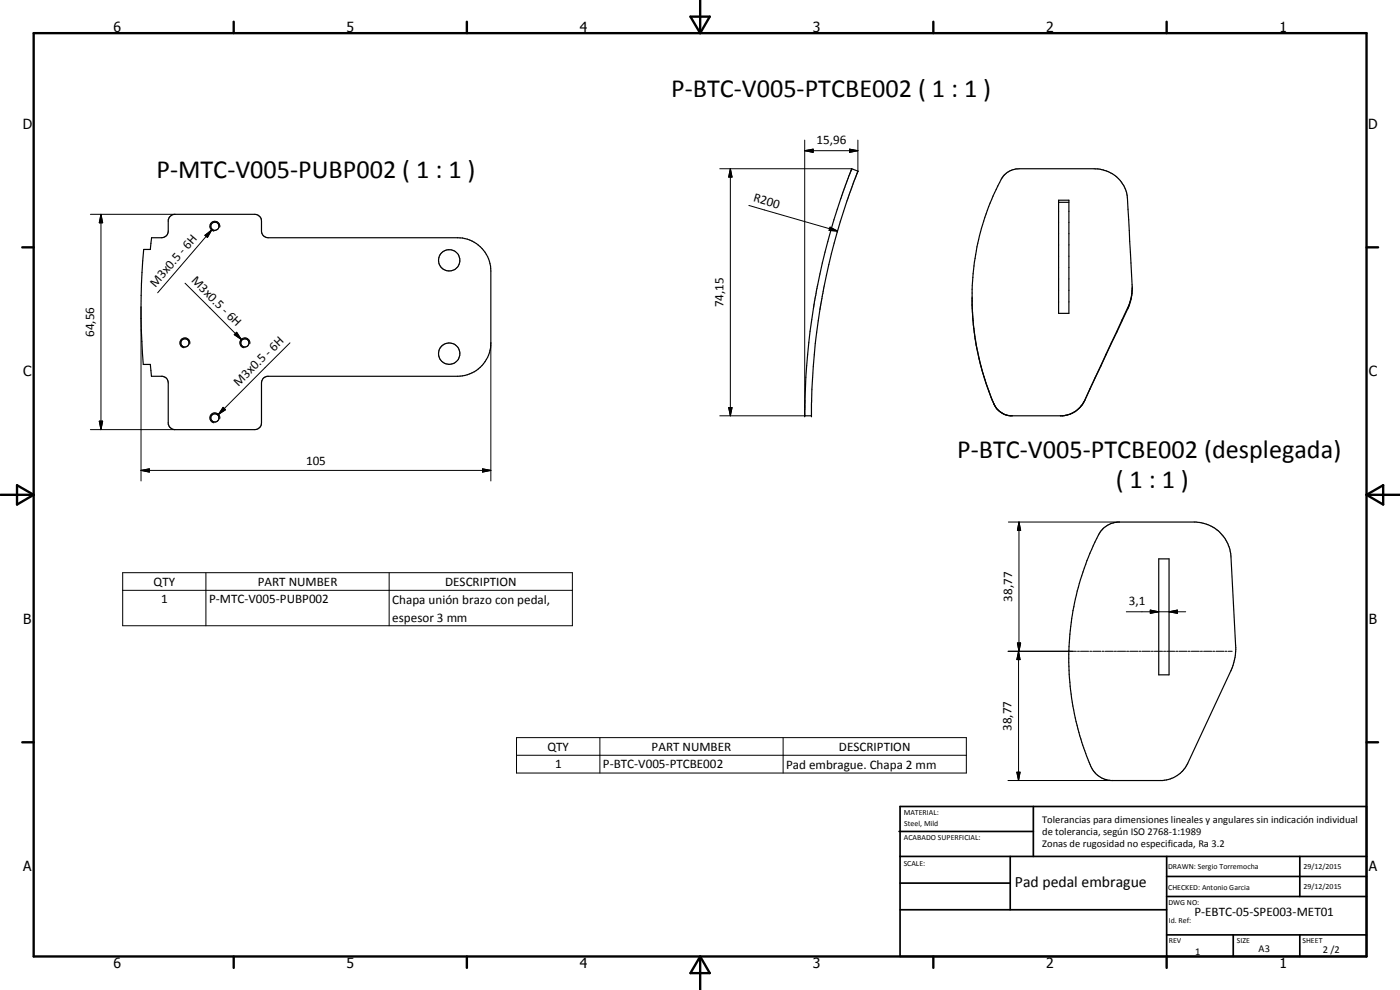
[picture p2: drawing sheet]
<svg xmlns="http://www.w3.org/2000/svg" width="420mm" height="297mm" viewBox="0 0 420 297" stroke-linecap="round" stroke-linejoin="round" font-family="sans-serif">
<g fill="none" stroke="#000" stroke-width=".35">
<path d="M255.6 50.6l1.9 .8-.9 2.2a198.3 198.3 0 0 0-10.5 39 201.5 201.5 0 0 0-2.6 32.2h-2v-1.9a202.7 202.7 0 0 1 2.8-31.2v-.3a203.2 203.2 0 0 1 9.1-34.9zM51 65l.8-.6 .7-.1h24a2 2 0 0 1 2 2v3a2 2 0 0 0 2 2h56.8a10 10 0 0 1 10 10v21.6a10 10 0 0 1-10 10h-57.2a1.98 1.98 0 0 0-1.6 2v12a2 2 0 0 1-2 2h-24l-1-.3-.5-.4-.5-.9v-12.4a1.98 1.98 0 0 0-1.7-2h-3.3l-.4-3.6h-2.1a201.2 201.2 0 0 1 .1-34.5h2l.4-3.5h3a2 2 0 0 0 2-2v-3.3zM317.7 60.1h3.1v33.9h-3.1zM317.7 60.7h3.1M291.7 91.5a82.6 82.6 0 0 0 6.7 30M339.8 87a14.5 14.5 0 0 1-1.4 5.5l-13.3 28.4M339.8 86.5l-.4 3.4-.8 2.5-13.1 27.8M339.8 86.6l-1.4-27a9.7 9.7 0 0 0-10-9l-23.7 .1a6.6 6.6 0 0 0-3.3 1.8 49.7 49.7 0 0 0-5.8 12.7 79.5 79.5 0 0 0 2.7 56.1l.3 .4M298.4 121.4l.1 .3M298.5 121.7l1.5 1.7M298.6 121.7a5.9 5.9 0 0 0 4.8 3.1M300.1 123.5l1 .7"/>
<path d="M301.1 124.2l2.2 .6 16-.1M320.3 124.5l-1 .2M321.3 124.2l-1 .3M321.3 124.2l-.6 .2M321.8 124l-.5 .2M322.2 123.7l-.9 .5M322.7 123.5l-.5 .2M323.4 122.9l-.8 .6M323.9 122.5l-.4 .4M324.7 121.6l-2 1.9M324.7 121.5l-.6 .8M324.9 121.2l-.2 .4"/>
<path d="M325.1 120.9l-.2 .4M330.9 158.8a7 7 0 0 1 4.6-2.2h23.4a11 11 0 0 1 10.5 10.5l1.5 27.3-.2 2.8-1.2 3.9-13 27.9a9.1 9.1 0 0 1-7.6 5.2h-15.5a7.3 7.3 0 0 1-6.5-5.4 81.8 81.8 0 0 1-6-26.5 84.6 84.6 0 0 1 3-27.3 80.1 80.1 0 0 1 6.1-15.1zM347.8 167.7h3v34.8h-3z"/>
<circle cx="64.5" cy="67.9" r="1.21"/>
<circle cx="134.8" cy="78.1" r="3.2"/>
<circle cx="55.5" cy="102.9" r="1.23"/>
<circle cx="73.5" cy="102.9" r="1.23"/>
<circle cx="134.8" cy="106.1" r="3.2"/>
<circle cx="64.5" cy="125.4" r="1.23"/>
</g>
<g fill="none" stroke="#000" stroke-width=".3">
<path d="M216 50.6h39.6M219.2 50.6l.5 2.5h-1zM219.2 50.6v74.2M241.5 45.2l2.5-.5v1zM241.5 42v82.8h-25.5M241.5 45.2h16M255 44.7l2.5 .5-2.5 .5zM257.5 42v9.4M27.1 64.3h25.4M30.3 64.3l.5 2.5h-1zM30.3 64.3v64.6M61.5 70.6l2-1.6-1.2 2.2z"/>
<path d="M63.5 69l-16.2 18.8M65.9 68.2a1.5 1.5 0 0 0-1.2-1.8 1.5 1.5 0 0 0-1.7 1.3 1.5 1.5 0 0 0 1.2 1.7M224.7 61.6l26.7 7.7M249.1 68.2l2.3 1.1-2.6-.2zM42.3 92.1v52.2M55.5 85l16.9 16.9M71 99.7l1.4 2.2-2.1-1.5zM57 103.2a1.5 1.5 0 0 0-1.2-1.8 1.5 1.5 0 0 0-1.8 1.2 1.5 1.5 0 0 0 1.2 1.8M70.3 100.4l.7-.7 1.4 2.2zM72.4 101.9a1.48 1.48 0 0 1 1.8-.4 1.48 1.48 0 0 1 .8 1.7M72.4 101.9a1.49 1.49 0 0 0 .8 2.5M87 102.9l-21.4 21.4"/>
<path d="M147.3 102.9v41.4M27.1 128.9h25.4M29.8 126.4h1l-.5 2.5zM65.9 125.6a1.51 1.51 0 0 0-1.2-1.7 1.51 1.51 0 0 0-1.7 1.2 1.51 1.51 0 0 0 1.2 1.8M67 122.2l.7 .7-2.1 1.4zM218.7 122.3h1l-.5 2.5zM42.3 141.1l2.5-.4v.9zM42.3 141.1h105M144.8 140.7l2.5 .4-2.5 .5zM302.6 156.6h33.3M305.8 156.6l.5 2.5h-1zM305.8 156.6v38.8"/>
<path d="M36.8 171.8h135v15.9h-135zM36.8 177.1h135M61.8 171.8v15.9M116.8 171.8v15.9M302.5 195.4h20.5M305.3 192.9h1l-.5 2.5zM305.7 195.4l.4 2.5h-.9zM305.7 195.4v38.8M323.4 195.4h.6M324.3 195.4h2.4M327.1 195.4h.5M327.9 195.4h2.5"/>
<path d="M330.7 195.4h.7M331.7 195.4h2.4M334.4 195.4h.7M335.4 195.4h2.4M338 183.6h17.8M338.1 195.4h.6M339 195.4h2.5M341.8 195.4h.6M342.7 195.4h2.5M345.2 183l2.6 .6-2.6 .4zM345.5 195.4h.6M346.4 195.4h2.5"/>
<path d="M349.2 195.4h.6M350.1 195.4h2.5M350.8 183.6l2.5-.6v1zM352.9 195.4h.6M353.8 195.4h2.5M356.6 195.4h.6M357.5 195.4h2.4M360.2 195.4h.7M361.2 195.4h2.5M364 195.4h.6M364.9 195.4h2.5M367.7 195.4h.5"/>
<path d="M368.6 195.4h1.2M155 221.3h135v10.6h-135zM155 226.6h135M180 221.3v10.6M235 221.3v10.6M302.5 234.2h31.3M305.2 231.7h.9l-.4 2.5z"/>
</g>
<g fill="#000">
<circle cx="255.6" cy="50.7" r=".18"/>
<circle cx="241.5" cy="124.8" r=".18"/>
<circle cx="243.5" cy="124.8" r=".18"/>
</g>
<g fill="none" stroke="#000" stroke-width=".71">
<path d="M10.1 9.9h400v277.1h-400zM70.1 6.5v3.4M140.1 6.5v3.4M207.2 5h5.8l-2.9 4.9zM210.1 0v9.9M280.1 6.5v3.4M350.1 6.5v3.4M6.7 74.2h3.4M410.1 74.2h3.5M.1 148.5h10M5.1 145.6l5 2.9-5 2.9zM410.1 148.5h10"/>
<path d="M410.1 148.5l5-2.9v5.8zM6.7 222.7h3.4M410.1 222.7h3.5M70.1 287v3.4M140.1 287v3.4M210.1 287v10M210.1 287l2.9 5h-5.8zM280.1 287v3.4M350.1 287v3.4"/>
</g>
<g fill="none" stroke="#000" stroke-width=".51">
<path d="M269.8 249.5h40.3M270.1 242h140v45h-140zM270.1 257h140M303.2 257v16M310.1 242v15M350.1 257v30M390.1 257v12M270.1 265h33.1M270.1 273h80M350.1 269h60M350.1 263h60M350.1 280.5h60"/>
<path d="M370.1 280.5v6.5M390.1 280.5v6.5"/>
</g>
<g fill="#000">
<path d="M219.2 50.6l.5 2.5h-1zM241.5 45.2l2.5-.5v1zM255 44.7l2.5 .5-2.5 .5zM30.3 64.3l.5 2.5h-1zM61.5 70.6l2-1.6-1.2 2.2zM249.1 68.2l2.3 1.1-2.6-.2zM71 99.7l1.4 2.2-2.1-1.5zM29.8 126.4h1l-.5 2.5zM67 122.2l.7 .7-2.1 1.4zM218.7 122.3h1l-.5 2.5zM42.3 141.1l2.5-.4v.9zM144.8 140.7l2.5 .4-2.5 .5z"/>
<path d="M305.8 156.6l.5 2.5h-1zM305.3 192.9h1l-.5 2.5zM305.7 195.4l.4 2.5h-.9zM345.2 183l2.6 .6-2.6 .4zM350.8 183.6l2.5-.6v1zM305.2 231.7h.9l-.4 2.5z"/>
</g>
<g font-size="7.9">
<text x="201.5" y="29">P-BTC-V005-PTCBE002 ( 1 : 1 )</text>
<text x="47" y="53.3">P-MTC-V005-PUBP002 ( 1 : 1 )</text>
<text x="287.3" y="137.5">P-BTC-V005-PTCBE002 (desplegada)</text>
<text x="334.8" y="146.6">( 1 : 1 )</text>
</g>
<text font-size="4.7" x="304.6" y="266.2">Pad pedal embrague</text>
<g font-size="4.2">
<text x="34" y="9.6">6</text>
<text x="104" y="9.6">5</text>
<text x="174" y="9.6">4</text>
<text x="244" y="9.6">3</text>
<text x="314" y="9.6">2</text>
<text x="384" y="9.6">1</text>
<text x="6.8" y="38.7">D</text>
<text x="410.6" y="38.7">D</text>
<text x="7" y="112.9">C</text>
<text x="410.8" y="112.9">C</text>
<text x="7" y="187.1">B</text>
<text x="410.8" y="187.1">B</text>
<text x="7" y="261.4">A</text>
<text x="410.8" y="261.4">A</text>
<text x="34" y="290.4">6</text>
<text x="104" y="290.4">5</text>
<text x="174" y="290.4">4</text>
<text x="244" y="290.4">3</text>
<text x="314" y="290.4">2</text>
<text x="384" y="290.4">1</text>
</g>
<g font-size="3.9">
<text x="245" y="43.2">15,96</text>
<text x="225.9" y="60.4" transform="rotate(16 225.9 60.4)">R200</text>
<text x="46.7" y="86.3" transform="rotate(-49 46.7 86.3)">M3x0.5 - 6H</text>
<text x="57.2" y="84.4" transform="rotate(45 57.2 84.4)">M3x0.5 - 6H</text>
<text x="217.1" y="92.2" transform="rotate(-90 217.1 92.2)">74,15</text>
<text x="28.3" y="101.1" transform="rotate(-90 28.3 101.1)">64,56</text>
<text x="71.6" y="116.1" transform="rotate(-45 71.6 116.1)">M3x0.5 - 6H</text>
<text x="91.9" y="139.6">105</text>
<text x="46.1" y="175.8">QTY</text>
<text x="77.4" y="175.8">PART NUMBER</text>
<text x="133.6" y="175.8">DESCRIPTION</text>
<text x="48.3" y="181.1">1</text>
<text x="62.7" y="181.1">P-MTC-V005-PUBP002</text>
<text x="117.7" y="181.1">Chapa unión brazo con pedal,</text>
<text x="303.7" y="180.5" transform="rotate(-90 303.7 180.5)">38,77</text>
<text x="338.8" y="181.5">3,1</text>
<text x="117.7" y="186.5">espesor 3 mm</text>
<text x="303.6" y="219.3" transform="rotate(-90 303.6 219.3)">38,77</text>
<text x="164.3" y="225.3">QTY</text>
<text x="195.6" y="225.3">PART NUMBER</text>
<text x="251.8" y="225.3">DESCRIPTION</text>
<text x="166.6" y="230.5">1</text>
<text x="180.9" y="230.5">P-BTC-V005-PTCBE002</text>
<text x="235.9" y="230.6">Pad embrague. Chapa 2 mm</text>
<text x="358.5" y="275">P-EBTC-05-SPE003-MET01</text>
</g>
<g font-size="3.1">
<text x="312.7" y="246.8">Tolerancias para dimensiones lineales y angulares sin indicación individual</text>
<text x="312.7" y="250.4">de tolerancia, según ISO 2768-1:1989</text>
<text x="312.7" y="254">Zonas de rugosidad no especificada, Ra 3.2</text>
<text x="358.7" y="286.5">1</text>
<text x="377.7" y="285.6">A3</text>
<text x="397" y="285.9">2 /2</text>
</g>
<g font-size="2.4">
<text x="271.2" y="244.4">MATERIAL:</text>
<text x="271.3" y="252">ACABADO SUPERFICIAL:</text>
<text x="271.4" y="247.9">Steel, Mild</text>
<text x="271.2" y="259.7">SCALE:</text>
<text x="350.6" y="260.8">DRAWN: Sergio Torremocha</text>
<text x="391.2" y="260.6">29/12/2015</text>
<text x="350.6" y="267">CHECKED: Antonio Garcia</text>
<text x="391.2" y="266.7">29/12/2015</text>
<text x="350.6" y="271.4">DWG NO:</text>
<text x="350.8" y="276.9">Id. Ref:</text>
<text x="350.8" y="282.8">REV</text>
<text x="371.2" y="282.9">SIZE</text>
<text x="390.9" y="282.9">SHEET</text>
</g>
</svg>
